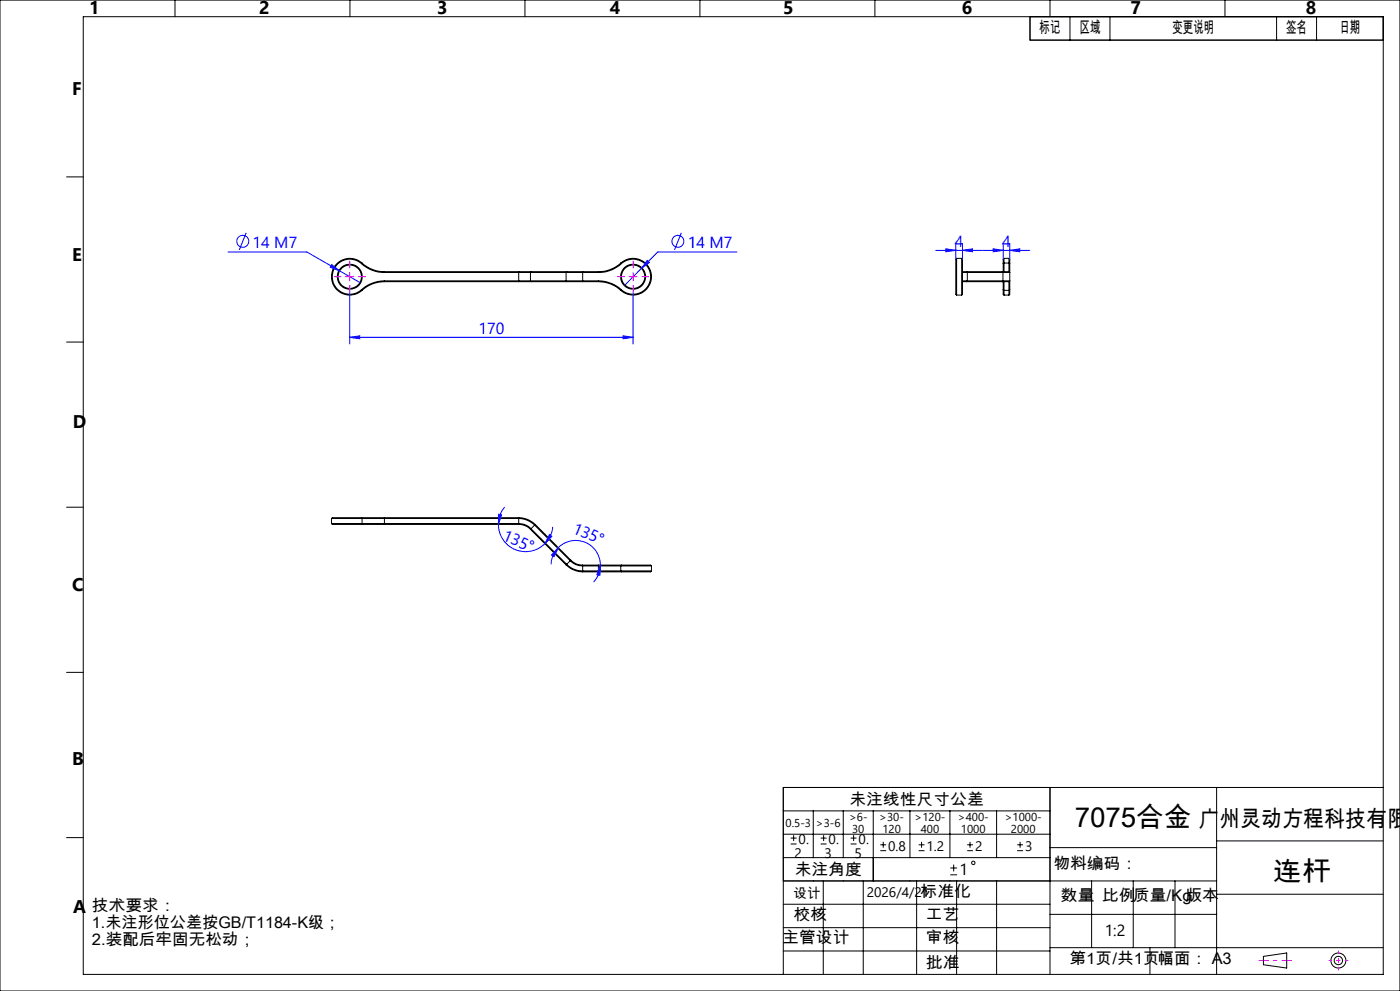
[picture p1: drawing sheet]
<svg xmlns="http://www.w3.org/2000/svg" width="420mm" height="297mm" viewBox="0 0 420 297" stroke-linecap="round" stroke-linejoin="round" font-family="sans-serif">
<g fill="none" stroke="#000" stroke-width=".3">
<path d="M0 0h420v297h-420zM25 5h390v287h-390zM52.5 0v5M105 0v5M157.5 0v5M210 0v5M262.5 0v5M309 5v7h106M315 0v5M321 5v7M333 5v7M367.5 0v5"/>
<path d="M383 5v7M395 5v7M20 53h5M108.4 79a5.2 5.2 0 0 0-7.2 .3 5.2 5.2 0 0 0 0 7.3 5.2 5.2 0 0 0 7.2 .2M108.4 79a10 10 0 0 0 6.9 2.7M108.6 78.8a10 10 0 0 0 6.7 2.6M108.6 78.8a5.5 5.5 0 0 0-7.6 .3 5.5 5.5 0 0 0 0 7.7 5.5 5.5 0 0 0 7.6 .2M108.6 78.8l-.2 .2M186.2 78.8a5.5 5.5 0 0 1 7.7 .3 5.5 5.5 0 0 1 0 7.7 5.5 5.5 0 0 1-7.7 .2M186.2 78.8a10 10 0 0 1-6.7 2.6M186.2 78.8l.2 .2M186.4 79a9.8 9.8 0 0 1-6.9 2.7"/>
<path d="M186.4 79a5.3 5.3 0 0 1 7.3 .3 5.3 5.3 0 0 1 0 7.3 5.3 5.3 0 0 1-7.3 .2M287 77.4v11M287 77.4l-.3 .3v10.5l.3 .2M287 77.4h1.5M288.5 77.4v11M288.5 77.4l.2 .3v10.5l-.2 .2M301 79v2.4M301.2 78.8v2.6M301.2 77.4v1.4M301.2 77.4l-.2 .3v1.3M301.2 77.4h1.5M301.2 78.8l-.2 .2"/>
<path d="M301.2 78.8h1.5M302.7 78.8v2.6M302.7 77.4v1.4M302.7 77.4l.2 .3v1.3M302.7 78.8l.2 .2M302.9 79v2.7M108.4 86.8l.2 .2M115.3 81.7h43.8M115.3 84.2h43.8M115.3 84.2a10.6 10.6 0 0 0-6.9 2.6M115.3 84.4a9.8 9.8 0 0 0-6.7 2.6M115.3 81.4h40.3"/>
<path d="M115.3 84.4h40.3M115.3 81.4v.3M115.3 84.2v.2M155.6 81.4h3.7M155.6 84.4h3.7M155.6 81.4v3M159.1 81.7h10.7M159.1 84.2h10.7M159.1 81.7v2.5M159.1 84.2l.2 .2M159.3 81.4h10.7M159.3 84.4h10.7"/>
<path d="M159.3 81.4l-.2 .3M169.8 81.7h9.7M169.8 84.2h9.7M169.8 81.7v2.5M169.8 84.2l.2 .2M170 81.4h4.8M170 84.4h4.8M170 81.4l-.2 .3M174.8 81.4v3M174.8 81.4h4.7M174.8 84.4h4.7M179.5 84.2a10.6 10.6 0 0 1 6.9 2.6"/>
<path d="M179.5 84.4a9.8 9.8 0 0 1 6.7 2.6M179.5 81.4v.3M179.5 84.2v.2M186.4 86.8l-.2 .2M287 88.4h1.5M288.7 84.4h1.3M288.7 84.2h1.5M288.7 81.7h1.5M288.7 81.4h1.3M290 81.4h10.7M290 84.4h10.7M290 81.4l.2 .3"/>
<path d="M290.2 81.7h10.7M290.2 84.2h10.7M290.2 84.2l-.2 .2M290.2 81.7v2.5M300.7 84.4h2M300.7 81.4h2M300.7 81.4l.2 .3M300.9 84.2h2M300.9 81.7h2M300.9 84.2l-.2 .2M300.9 81.7v2.5M301 84.4v2.4"/>
<path d="M301 86.8v1.4l.2 .2M301 86.8l.2 .2M301.2 84.4v2.6M301.2 87v1.4M301.2 88.4h1.5M301.2 87h1.5M302.7 84.4v2.6M302.7 87v1.4M302.7 81.4l.2 .3M302.9 84.2v2.6M302.9 86.8v1.4l-.2 .2M302.9 84.2l-.2 .2"/>
<path d="M302.9 81.7v2.5M302.9 86.8l-.2 .2M20 102.5h5M20 152h5M99.4 155.4h9.2M99.4 156.9h9.2M99.4 156.9l.3 .3h8.7M99.4 155.4v1.5M108.4 155.1h-8.7l-.3 .3M108.4 155.1h6.9M108.4 157.2h6.9M108.4 155.1l.2 .3"/>
<path d="M108.6 155.4h47a6.9 6.9 0 0 1 4.8 2M108.6 156.9h47a5 5 0 0 1 3.7 1.6M108.6 155.4v1.5M108.6 156.9l-.2 .3M115.3 155.1v2.1M115.3 155.1h40.3M115.3 157.2h40.3M155.6 155.1a7.1 7.1 0 0 1 5 2.1M155.6 157.2a5 5 0 0 1 3.5 1.4M155.6 155.1v2.1M159.1 158.6l10.7 10.7M159.3 158.5l10.7 10.6a6.5 6.5 0 0 0 4.8 2h11.4"/>
<path d="M159.3 158.5l-.2 .1M160.4 157.4l10.7 10.7a5.2 5.2 0 0 0 3.7 1.5h11.4M160.4 157.4l-1.1 1.1M160.6 157.2l-.2 .2M160.6 157.2l10.6 10.7M169.8 169.3a7.3 7.3 0 0 0 5 2.1M171.2 167.9a5 5 0 0 0 3.6 1.5M171.2 167.9l-1.4 1.4M174.8 169.4v2M174.8 169.4h4.7M174.8 171.4h4.7M179.5 169.4h6.9"/>
<path d="M179.5 171.4h6.9M179.5 169.4v2M186.2 169.6h9.2M186.2 171.1h9.2M186.2 169.6v1.5M186.2 171.1l.2 .3M186.4 169.4h8.8l.2 .2M186.4 169.4l-.2 .2M195.4 171.1l-.2 .3h-8.8M195.4 169.6v1.5M20 201.5h5M315 236v56"/>
<path d="M365 236v56M415 236h-180v56M20 251h5M235 243h80M235 250h80M235 257h80M237.2 252.9h1.8M237.2 251.2h1.8M238.1 250.3v1.8M244 243v14M246.2 252.9h1.8M246.2 251.2h1.8"/>
<path d="M247.1 250.3v1.8M253 243v14M255.2 252.9h1.8M255.2 251.2h1.8M256.1 250.3v1.8M262 243v21M264.1 254.9h1.8M264.1 253.2h1.8M265 252.3v1.8M273 243v14M275.6 254.9h1.8M275.6 253.2h1.8"/>
<path d="M276.5 252.3v1.8M285 243v14M286.1 259.1v2.1M290.2 254.9h1.7M290.2 253.2h1.7M291 252.3v1.8M299 243v14M305.2 254.9h1.7M305.2 253.2h1.7M306 252.3v1.8M315 254h50M365 252h50"/>
<path d="M235 264h130M235 278h80M235 271h80M247 264v28M259 264v28M275 264v28M285.1 262.2h2M285.1 260.1h2M287 264v28M299 264v28M315 274h50M327.5 264v20"/>
<path d="M340 264v20M352.5 264v20M365 268h50M235 285h80M315 284h100M345 284v8M379 286.6l7-1v4.5l-7-1z"/>
<circle cx="104.9" cy="82.9" r="3.5"/>
<circle cx="104.9" cy="82.9" r="3.7"/>
<circle cx="189.9" cy="82.9" r="3.7"/>
<circle cx="189.9" cy="82.9" r="3.5"/>
<circle cx="292" cy="258.6" r=".52"/>
<circle cx="401.5" cy="287.9" r="1.24"/>
<circle cx="401.5" cy="287.9" r="2.25"/>
</g>
<g fill="none" stroke="#00f" stroke-width=".3">
<path d="M68.4 75.5h23.7l9.8 5.7M73.8 69.8l-2 5.1M99.5 79.3l2.4 1.9-2.8-1.1zM194.2 78l.6 .7-2.4 1.8zM204.4 69.8l-2 5.1M221.1 75.5h-23.8l-9.8 9.9M280.7 75h14M283.7 74.6l3 .4-3 .5zM286.7 73v4.7M288.7 75l3-.4v.9zM288.7 73v4.7M295 75h13.9"/>
<path d="M298 74.6l3 .4-3 .5zM301 73v4.7M302.9 75l3-.4v.9zM302.9 73v4.7M101.9 81.2l6 3.5M104.9 87.7v15.4M189.9 87.7v15.4M104.9 101.1l3-.5v.9zM104.9 101.1h85M186.9 100.6l3 .5-3 .4zM149.5 157.2a8.2 8.2 0 0 0 5.1 7.5 8.2 8.2 0 0 0 8.9-1.8M149.6 154.1l.9 .2-1 2.9z"/>
<path d="M151.4 151.9l-1.3 2.3-.6 3M165.8 157.9l-.3 1.7-.5 1.2-1.5 2.1M164.8 160.2l.8 .5-2.1 2.2zM167.5 164.1l-1.3 2.8-.7-.5zM167.5 164.1a7.4 7.4 0 0 1 8-1.6 7.4 7.4 0 0 1 4.6 6.9M167.5 164.1l-1 1.3-.7 1.4-.5 2.4M180.1 169.4l-.1 3-.9-.2zM180.1 169.4l-.5 2.7-1.5 2.3"/>
<circle cx="72.8" cy="72.3" r="1.79"/>
<circle cx="203.4" cy="72.3" r="1.77"/>
</g>
<path d="M102.4 82.9h-2.2M104.9 80.4v-2.2M104.9 85.4v2.3M107.4 82.9h2.3M187.4 82.9h-2.2M189.9 80.4v-2.2M189.9 85.4v2.3M192.4 82.9h2.3" fill="none" stroke="#f0f" stroke-width=".3" stroke-dasharray="30.5 1.3 1.3 1.3" stroke-linecap="butt"/>
<path d="M398.5 287.9h6M401.5 284.9v6" fill="none" stroke="#f0f" stroke-width=".3" stroke-dasharray="30.5 1.3 1.3 1.3" stroke-dashoffset="29.4" stroke-linecap="butt"/>
<path d="M377.5 287.9h10" fill="none" stroke="#f0f" stroke-width=".3" stroke-dasharray="30.5 1.3 1.3 1.3" stroke-dashoffset="27.4" stroke-linecap="butt"/>
<path d="M103.7 82.9h2.5M104.9 81.7v2.5M188.7 82.9h2.5M189.9 81.7v2.5" fill="none" stroke="#f0f" stroke-width=".3"/>
<g fill="#00f">
<path d="M180.1 169.4l-.1 3-.9-.2zM167.5 164.1l-1.3 2.8-.7-.5z"/>
<path d="M99.5 79.3l-.4 .8 2.8 1.1zM194.2 78l-1.8 2.5 2.4-1.8z"/>
<path d="M298 74.6l3 .4-3 .5zM302.9 75l3-.4v.9z"/>
<path d="M288.7 75l3-.4v.9zM283.7 74.6l3 .4-3 .5z"/>
<path d="M149.6 154.1l.9 .2-1 2.9zM164.8 160.2l.8 .5-2.1 2.2z"/>
<path d="M104.9 101.1l3-.5v.9zM186.9 100.6l3 .5-3 .4z"/>
</g>
<g font-size="8.2">
<text x="322.4" y="247.9">7075合金</text>
<text x="382" y="264">连杆</text>
</g>
<text font-size="6.9" x="359.5" y="247.8">广州灵动方程科技有限</text>
<g font-size="5.5">
<text x="26.7" y="4.3">1</text>
<text x="77.7" y="4.3">2</text>
<text x="131.2" y="4.3">3</text>
<text x="183" y="4.3">4</text>
<text x="235" y="4.3">5</text>
<text x="288.5" y="4.3">6</text>
<text x="339.2" y="4.3">7</text>
<text x="391.8" y="4.3">8</text>
<text x="21.7" y="28.5">F</text>
<text x="21.7" y="78.1">E</text>
<text x="21.8" y="128.2">D</text>
<text x="21.6" y="177.2">C</text>
<text x="21.7" y="229.3">B</text>
<text x="21.9" y="273.5">A</text>
</g>
<g font-size="4.8">
<text x="311.9" y="9.8">标记</text>
<text x="323.9" y="9.8">区域</text>
<text x="351.7" y="9.8">变更说明</text>
<text x="385.8" y="9.8">签名</text>
<text x="401.8" y="9.8">日期</text>
<text x="254.8" y="241.2">未注线性尺寸公差</text>
<text x="238.4" y="262.2">未注角度</text>
<text x="287.8" y="262.2">1</text>
<text x="316" y="260.5">物料编码：</text>
<text x="276.2" y="268.7">标准化</text>
<text x="27.6" y="273.2">技术要求：</text>
<text x="238.1" y="275.8">校核</text>
<text x="277.8" y="275.8">工艺</text>
<text x="318.3" y="270.1">数量</text>
<text x="330.6" y="270.1">比例质量/Kg版本</text>
<text x="27.6" y="278.2">1.未注形位公差按GB/T1184-K级；</text>
<text x="331.4" y="280.4">1:2</text>
<text x="27.6" y="283.2">2.装配后牢固无松动；</text>
<text x="234.7" y="282.7">主管设计</text>
<text x="277.8" y="282.7">审核</text>
<text x="277.8" y="290">批准</text>
<text x="320.8" y="289">第1页/共1页幅面： A3</text>
</g>
<g font-size="4.8" fill="#00f">
<text x="75.8" y="74.2">14 M7</text>
<text x="206.3" y="74.2">14 M7</text>
<text x="286.5" y="73.9">4</text>
<text x="300.7" y="73.9">4</text>
<text x="143.6" y="100">170</text>
<text x="150.6" y="161.9" transform="rotate(23 150.6 161.9)">135°</text>
<text x="171.5" y="159.7" transform="rotate(23 171.5 159.7)">135°</text>
</g>
<g font-size="4.1">
<text x="238.4" y="257">2</text>
<text x="239.6" y="253">0.</text>
<text x="247.4" y="257">3</text>
<text x="248.6" y="253">0.</text>
<text x="256.4" y="257">5</text>
<text x="257.6" y="253">0.</text>
<text x="266.5" y="255">0.8</text>
<text x="278" y="255">1.2</text>
<text x="292.5" y="255">2</text>
<text x="307.5" y="255">3</text>
<text x="238.1" y="269.2">设计</text>
<text x="260" y="268.8">2026/4/21</text>
</g>
<g font-size="3.4">
<text x="235.7" y="247.7">0.5-3</text>
<text x="244.8" y="247.7">&gt;3-6</text>
<text x="254.7" y="246.1">&gt;6-</text>
<text x="255.6" y="249.6">30</text>
<text x="263.8" y="246.1">&gt;30-</text>
<text x="264.7" y="249.6">120</text>
<text x="274.4" y="246.1">&gt;120-</text>
<text x="276.2" y="249.6">400</text>
<text x="287.4" y="246.1">&gt;400-</text>
<text x="288.3" y="249.6">1000</text>
<text x="301.4" y="246.1">&gt;1000-</text>
<text x="303.3" y="249.6">2000</text>
</g>
</svg>
